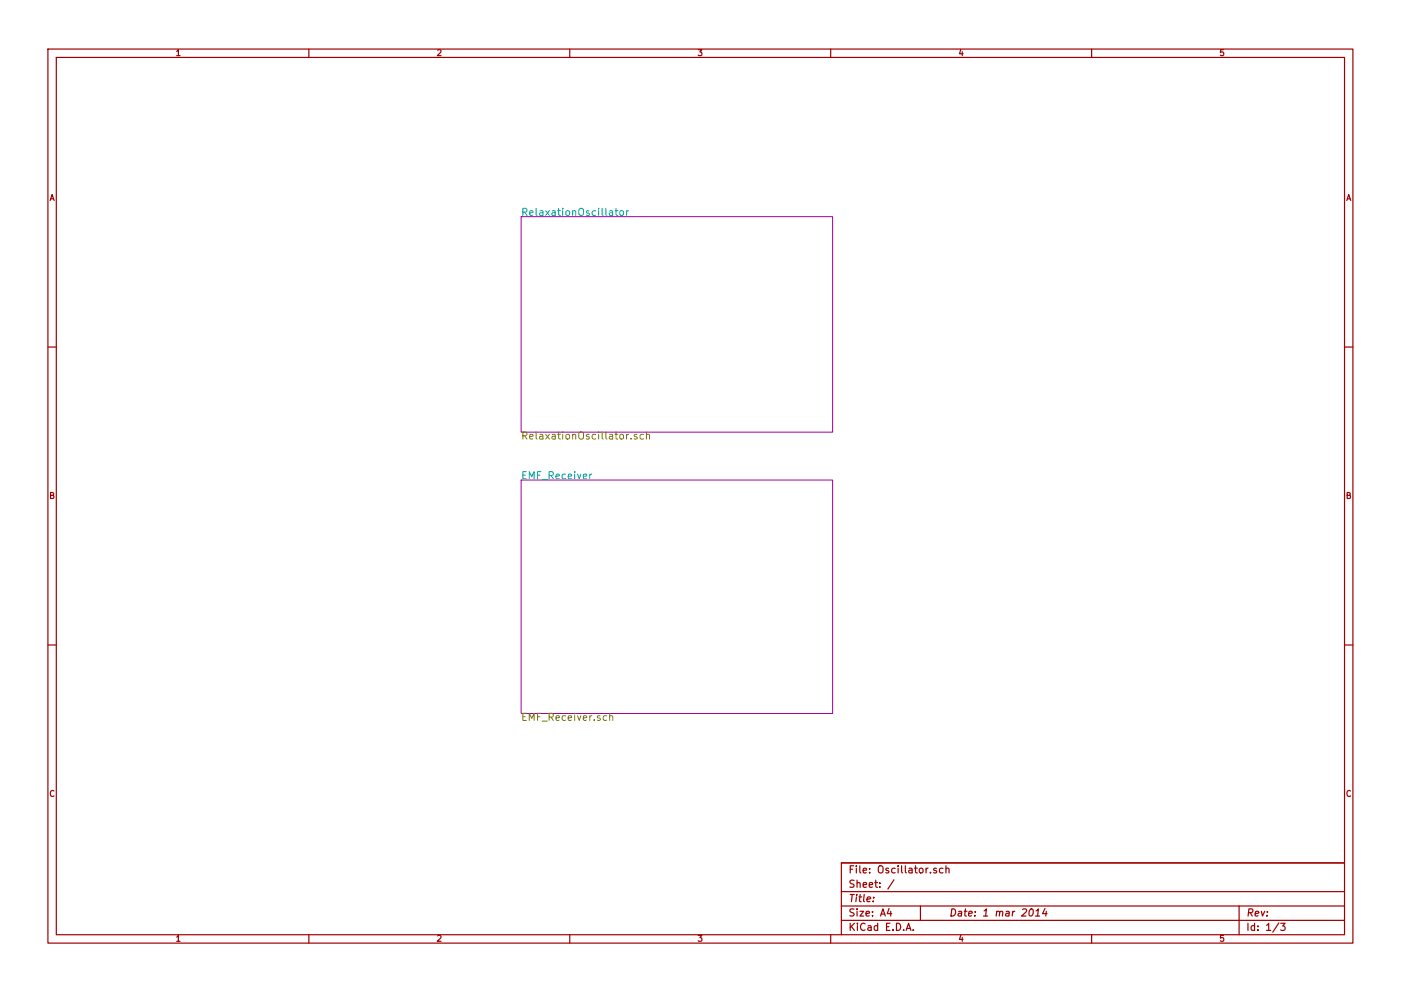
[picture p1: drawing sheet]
<svg xmlns="http://www.w3.org/2000/svg" width="297mm" height="210mm" viewBox="0 0 297 210" stroke-linecap="round" stroke-linejoin="round" font-family="sans-serif">
<g fill="none" stroke="#a00000" stroke-width=".25">
<path d="M10.2 10.4h276.6v189.7h-276.6zM11.9 12.2h273.2v186.1h-273.2zM65.5 10.4v1.8M120.8 10.4v1.8M176.1 10.4v1.8M231.4 10.4v1.8M10.2 73.6h1.7M285.1 73.6h1.7M10.2 136.8h1.7M285.1 136.8h1.7M65.5 198.3v1.8M120.8 198.3v1.8"/>
<path d="M176.1 198.3v1.8M178.4 189.2h106.7M178.4 195.3h106.7M178.4 192.2h106.7M185.2 190.4v.1M188.5 192.8l-.4 1h1M188.8 193.3v1.1M189.5 186.7l-1.3 1.9M192.1 197.4l.5-1.5 .5 1.5M192.3 197h.7M193.6 197.3v.1M195.1 192.2v3.1"/>
<path d="M198.5 184.3l-.3-.1-.3 .2 .1 .2 .5 .2v.3h-.6M199.9 184.3l-.4-.1-.3 .3 .1 .6 .2 .1 .4-.1M200.6 184.3a.36 .36 0 0 1 .6 .1v.8M200.6 183.7v1.5M218.4 193l.2-.2a.78 .78 0 0 1 .6 .7 .78 .78 0 0 1-.4 .7l-.3 .2-.3-.3v-.7zM219.5 194.4h.9M219.7 193.3l.5-.5-.2 1.6M221.6 192.8l-.6 1h1M221.8 193.3l-.1 1.1M231.4 198.3v1.8M262.7 192.2v6.1M271.1 195.8l-1.3 2"/>
<path d="M271.5 195.9h1l-.5 .6 .4 .1v.7l-.2 .1-.7-.1M285.1 183.1h-106.7v15.2"/>
</g>
<path d="M110.5 46h66v45.7h-66zM110.5 101.8h66v49.6h-66z" fill="none" stroke="#a000a0" stroke-width=".21"/>
<path d="M130.4 44.7h.6M130.6 44.2v1.3l.4 .2M131.5 44.9l.2-.2 .4 .2v.7l-.2 .1-.4-.1zM132.8 44.7v1M133.3 44.7l-.5 .3M125.5 100.6l-.5 .3" fill="none" stroke="#00a0a0" stroke-width=".21"/>
<path d="M135 92.2l-.3-.1-.3 .3 .1 .2 .5 .1v.4h-.6M136.4 92.2l-.4-.1-.3 .4 .1 .5 .2 .2 .4-.1M137.1 92.3v-.1a.36 .36 0 0 1 .6 .2v.8M137.1 91.6v1.6M129.3 152v-.1a.36 .36 0 0 1 .6 .2v.8M129.3 151.3v1.6" fill="none" stroke="#808000" stroke-width=".21"/>
<g font-size="2.1" fill="#00a0a0">
<text x="110.5" y="45.9">RelaxationOscillator</text>
<text x="110.5" y="101.7">EMF_Receiver</text>
</g>
<g font-size="2.1" fill="#808000">
<text x="110.5" y="93.3">RelaxationOscillator.sch</text>
<text x="110.5" y="153">EMF_Receiver.sch</text>
</g>
<g font-size="2.1" fill="#a00000">
<text x="179.9" y="185.4">File: Oscillator.sch</text>
<text x="179.9" y="191.5">Title:</text>
<text x="179.9" y="188.4">Sheet: /</text>
<text x="179.9" y="197.6">KiCad E.D.A.</text>
<text x="179.9" y="194.5">Size: A4</text>
<text x="201.2" y="194.5">Date: 1 mar 2014</text>
<text x="264.2" y="194.5">Rev:</text>
<text x="264.2" y="197.6">Id: 1/3</text>
</g>
<g font-size="1.8" fill="#a00000">
<text x="37.3" y="11.9">1</text>
<text x="92.7" y="11.9">2</text>
<text x="148" y="11.9">3</text>
<text x="203.3" y="11.9">4</text>
<text x="258.6" y="11.9">5</text>
<text x="10.4" y="42.7">A</text>
<text x="285.3" y="42.7">A</text>
<text x="10.4" y="105.9">B</text>
<text x="285.3" y="105.9">B</text>
<text x="10.4" y="169.1">C</text>
<text x="285.3" y="169.1">C</text>
<text x="37.3" y="199.8">1</text>
<text x="92.7" y="199.8">2</text>
<text x="148" y="199.8">3</text>
<text x="203.3" y="199.8">4</text>
<text x="258.6" y="199.8">5</text>
</g>
</svg>
